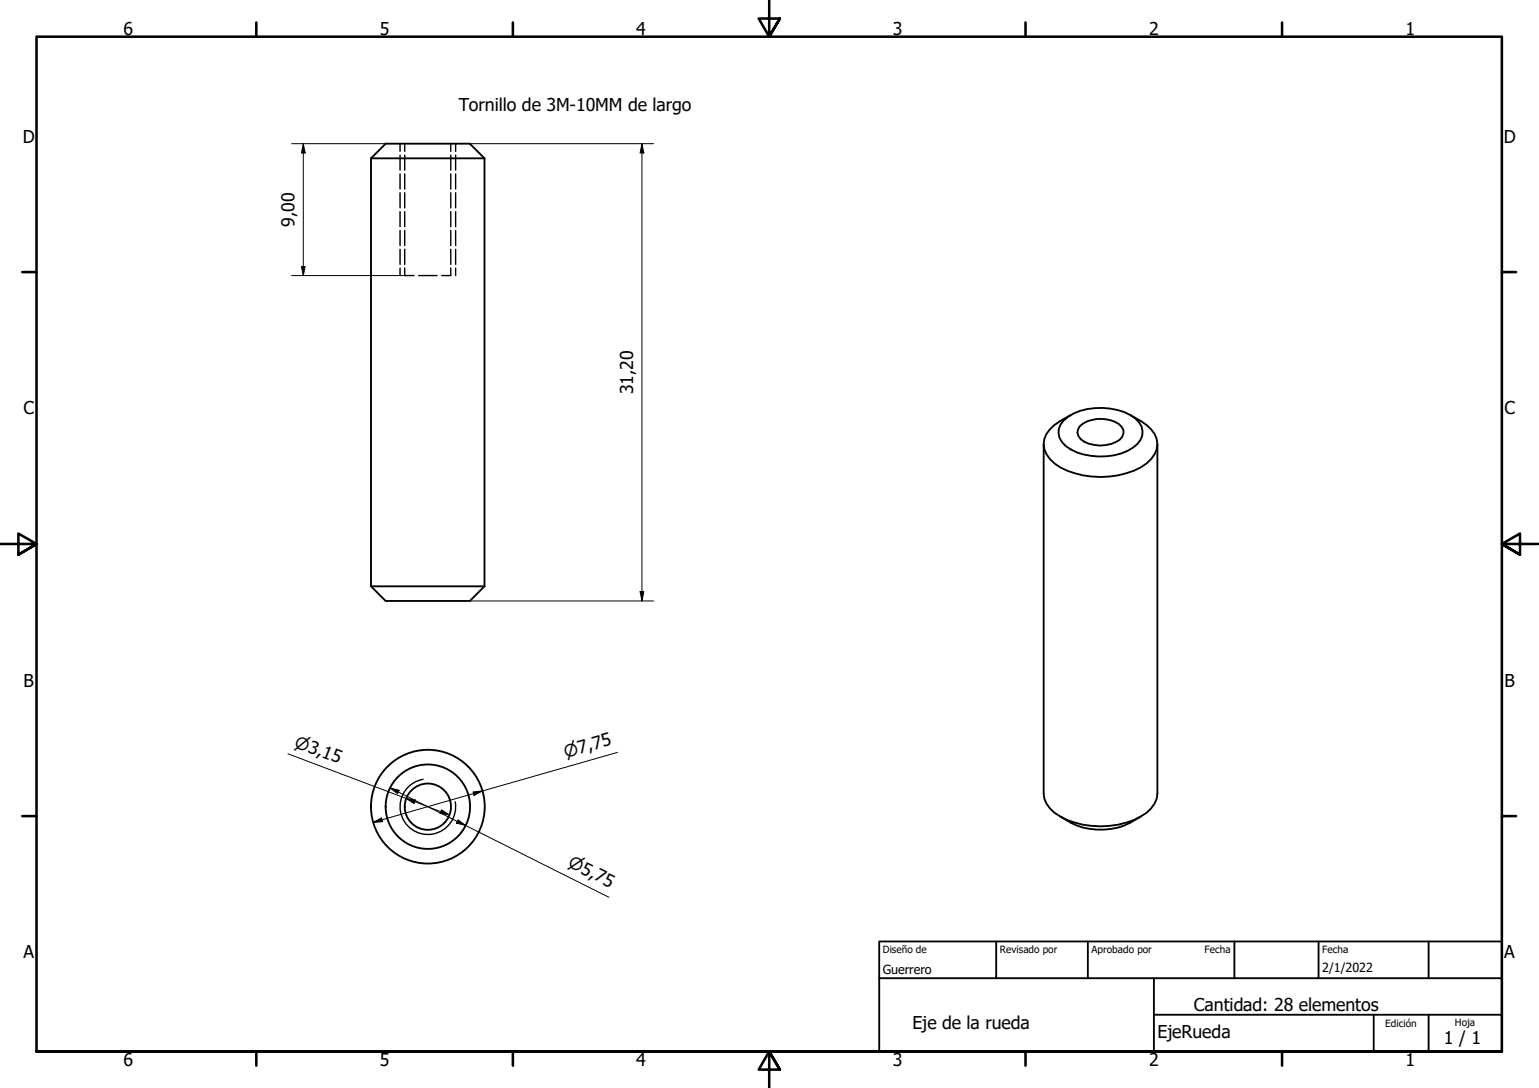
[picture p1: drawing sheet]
<svg xmlns="http://www.w3.org/2000/svg" width="420mm" height="297mm" viewBox="0 0 420 297" stroke-linecap="round" stroke-linejoin="round" font-family="sans-serif">
<!-- layer: Oculto (ISO) -->
<g fill="none" stroke="#000" stroke-width=".38">
<path d="M109.2 39.2v2.1M110.5 39.2v2.1M123.1 39.2v2.1M124.4 39.2v2.1M109.2 42.3v4.2M109.2 47.5v4.1M109.2 52.6v4.2M109.2 57.8v4.1M110.5 42.3v4.2M110.5 47.5v4.1M110.5 52.6v4.2M110.5 57.8v4.1"/>
<path d="M123.1 42.3v4.2M123.1 47.5v4.1M123.1 52.6v4.2M123.1 57.8v4.1M124.4 42.3v4.2M124.4 47.5v4.1M124.4 52.6v4.2M124.4 57.8v4.1M109.2 62.9v4.1M109.2 68.1v4.1M109.2 73.2v2M110.5 73.2v2h2.5"/>
<path d="M110.5 62.9v4.1M110.5 68.1v4.1M114.3 75.2h5M123.1 73.2v2h-2.5M123.1 62.9v4.1M123.1 68.1v4.1M124.4 62.9v4.1M124.4 68.1v4.1M124.4 73.2v2"/>
</g>
<!-- layer: Visible (ISO) -->
<g fill="none" stroke="#000" stroke-width=".51">
<path d="M101.3 43.2h31M132.3 43.2l-4-4h-23l-4 4v116.9M132.3 43.2v116.9M290.4 114.8a16.5 16.5 0 0 1 16.6-2.3 8 8 0 0 1 4.7 3.9 4.7 4.7 0 0 1-2.4 5.8 17.3 17.3 0 0 1-18.3-.4 4.5 4.5 0 0 1-.6-7zM292.3 113.3a14.5 14.5 0 0 0-6.6 5.2 6.1 6.1 0 0 0 2.2 8 23 23 0 0 0 19.6 2.7 11.1 11.1 0 0 0 8.3-6.5 6.2 6.2 0 0 0-2.8-6.7l-4.4-2.7M294.8 116.3a9.2 9.2 0 0 1 10.6-.6 2.71 2.71 0 0 1 1.3 2.8 2.71 2.71 0 0 1-2.1 2.2 9.3 9.3 0 0 1-9.6-.8 2.4 2.4 0 0 1-.2-3.6zM284.9 121.3v95.3a7.5 7.5 0 0 0 4.6 6.3 23.8 23.8 0 0 0 21.9 0 8 8 0 0 0 4.6-6.3v-95.3M101.3 160.1l4 4h23l4-4M101.3 160.1h31M289.5 222.9a18.5 18.5 0 0 0 21.9 0"/>
<circle cx="116.8" cy="220.2" r="6.3"/>
<circle cx="116.8" cy="220.2" r="11.5"/>
<circle cx="116.8" cy="220.2" r="15.5"/>
</g>
<!-- layer: Visible fina (ISO) -->
<path d="M115.5 212.8a7.6 7.6 0 0 0-6.2 8.8 7.6 7.6 0 0 0 8.8 6.1 7.6 7.6 0 0 0 6.2-8.8" fill="none" stroke="#000" stroke-width=".38"/>
<!-- layer: Borde (ISO) -->
<g fill="none" stroke="#000" stroke-width=".7">
<path d="M70 6.1v3.9M140 6.1v3.9M210 0v10l-2.9-4.9h5.8l-2.9 4.9 2.9-4.9M280 6.1v3.9M350 6.1v3.9M6.1 74.3h3.9M410 74.3h3.9M0 148.5h10l-5-2.8v5.7l5-2.9-5 2.9M420 148.5h-10l5-2.8v5.7l-5-2.9 5 2.9M6.1 222.8h3.9M410 222.8h3.9M10 287.1v-277.1h400v277.1h-400h400"/>
<path d="M70 287.1v3.8M140 287.1v3.8M212.9 292l-2.9-4.9 2.9 4.9h-5.8l2.9-4.9v9.9M280 287.1v3.8M350 287.1v3.8"/>
</g>
<path d="M240 257h170v30.1h-170zM272 257v10.1M297 257v10.1M337 257v10.1M360 257v10.1M390 257v10.1M240 267.1h170M315 277h95M315 267.1v20M375 277v10.1M390 277v10.1" fill="none" stroke="#000" stroke-width=".51"/>
<!-- layer: Cota (ISO) -->
<g fill="none" stroke="#000" stroke-width=".27">
<path d="M79.6 39.2h25.7M82.8 39.2l.5 2.6h-1zM82.8 39.2v36M128.3 39.2h50.1M175.3 39.2l.5 2.6h-1zM175.3 39.2v124.9M79.6 75.2h30.9M82.3 72.8h1l-.5 2.4zM128.3 164.1h50.1M174.8 161.5h1l-.5 2.6zM78.6 205.8l44.1 16.7M106.5 215.1l2.5 .7-.5 .8z"/>
<path d="M106.5 215.1l59.7 29.9M110.9 218l2.5 .4-.4 1zM129.2 216.2l2.5-.3-2.3 1.3zM168.6 205.4l-66.7 19.1M101.9 224.5l2.2-1.2 .4 1zM120.5 221.1l2.2 1.4-2.6-.5zM125.1 223.8l2 1.5-2.5-.6z"/>
</g>
<g fill="#000">
<path d="M82.8 39.2l.5 2.6h-1z" fill-rule="evenodd"/>
<path d="M175.3 39.2l.5 2.6h-1z" fill-rule="evenodd"/>
<path d="M82.3 72.8h1l-.5 2.4z" fill-rule="evenodd"/>
<path d="M174.8 161.5h1l-.5 2.6z" fill-rule="evenodd"/>
<path d="M106.5 215.1l2.5 .7-.5 .8z" fill-rule="evenodd"/>
<path d="M110.9 218l2.5 .4-.4 1z" fill-rule="evenodd"/>
<path d="M129.2 216.2l2.5-.3-2.3 1.3z" fill-rule="evenodd"/>
<path d="M101.9 224.5l2.2-1.2 .4 1z" fill-rule="evenodd"/>
<path d="M120.5 221.1l2.2 1.4-2.6-.5z" fill-rule="evenodd"/>
<path d="M125.1 223.8l2 1.5-2.5-.6z" fill-rule="evenodd"/>
</g>
<g font-size="4.8">
<text x="33.7" y="9.6">6</text>
<text x="103.7" y="9.6">5</text>
<text x="173.7" y="9.6">4</text>
<text x="243.7" y="9.6">3</text>
<text x="313.7" y="9.6">2</text>
<text x="383.7" y="9.6">1</text>
<text x="125.2" y="30.4">Tornillo de 3M-10MM de largo</text>
<text x="6.2" y="38.9">D</text>
<text x="410.5" y="38.9">D</text>
<text x="80.4" y="61.9" transform="rotate(-90 80.4 61.9)">9,00</text>
<text x="172.8" y="107.6" transform="rotate(-90 172.8 107.6)">31,20</text>
<text x="6.4" y="113.1">C</text>
<text x="410.7" y="113.1">C</text>
<text x="6.4" y="187.4">B</text>
<text x="410.7" y="187.4">B</text>
<text x="6.4" y="261.7">A</text>
<text x="410.7" y="261.7">A</text>
<text x="325.9" y="276">Cantidad: 28 elementos</text>
<text x="249.1" y="281">Eje de la rueda</text>
<text x="316" y="283.4">EjeRueda</text>
<text x="394.2" y="285">1 / 1</text>
<text x="33.7" y="290.9">6</text>
<text x="103.7" y="290.9">5</text>
<text x="173.7" y="290.9">4</text>
<text x="243.7" y="290.9">3</text>
<text x="313.7" y="290.9">2</text>
<text x="383.7" y="290.9">1</text>
</g>
<g font-size="4.6">
<text x="80.1" y="203.8" transform="rotate(21 80.1 203.8)">⌀3,15</text>
<text x="154.4" y="206.9" transform="rotate(-16 154.4 206.9)">⌀7,75</text>
<text x="154.8" y="236.5" transform="rotate(27 154.8 236.5)">⌀5,75</text>
</g>
<g font-size="3.4">
<text x="241" y="266">Guerrero</text>
<text x="361" y="265.5">2/1/2022</text>
</g>
<g font-size="2.7">
<text x="241" y="260.2">Diseño de</text>
<text x="273" y="260.1">Revisado por</text>
<text x="298" y="260.1">Aprobado por</text>
<text x="328.9" y="260.1">Fecha</text>
<text x="361" y="260.1">Fecha</text>
<text x="378.2" y="280.3">Edición</text>
<text x="397.2" y="280">Hoja</text>
</g>
</svg>
